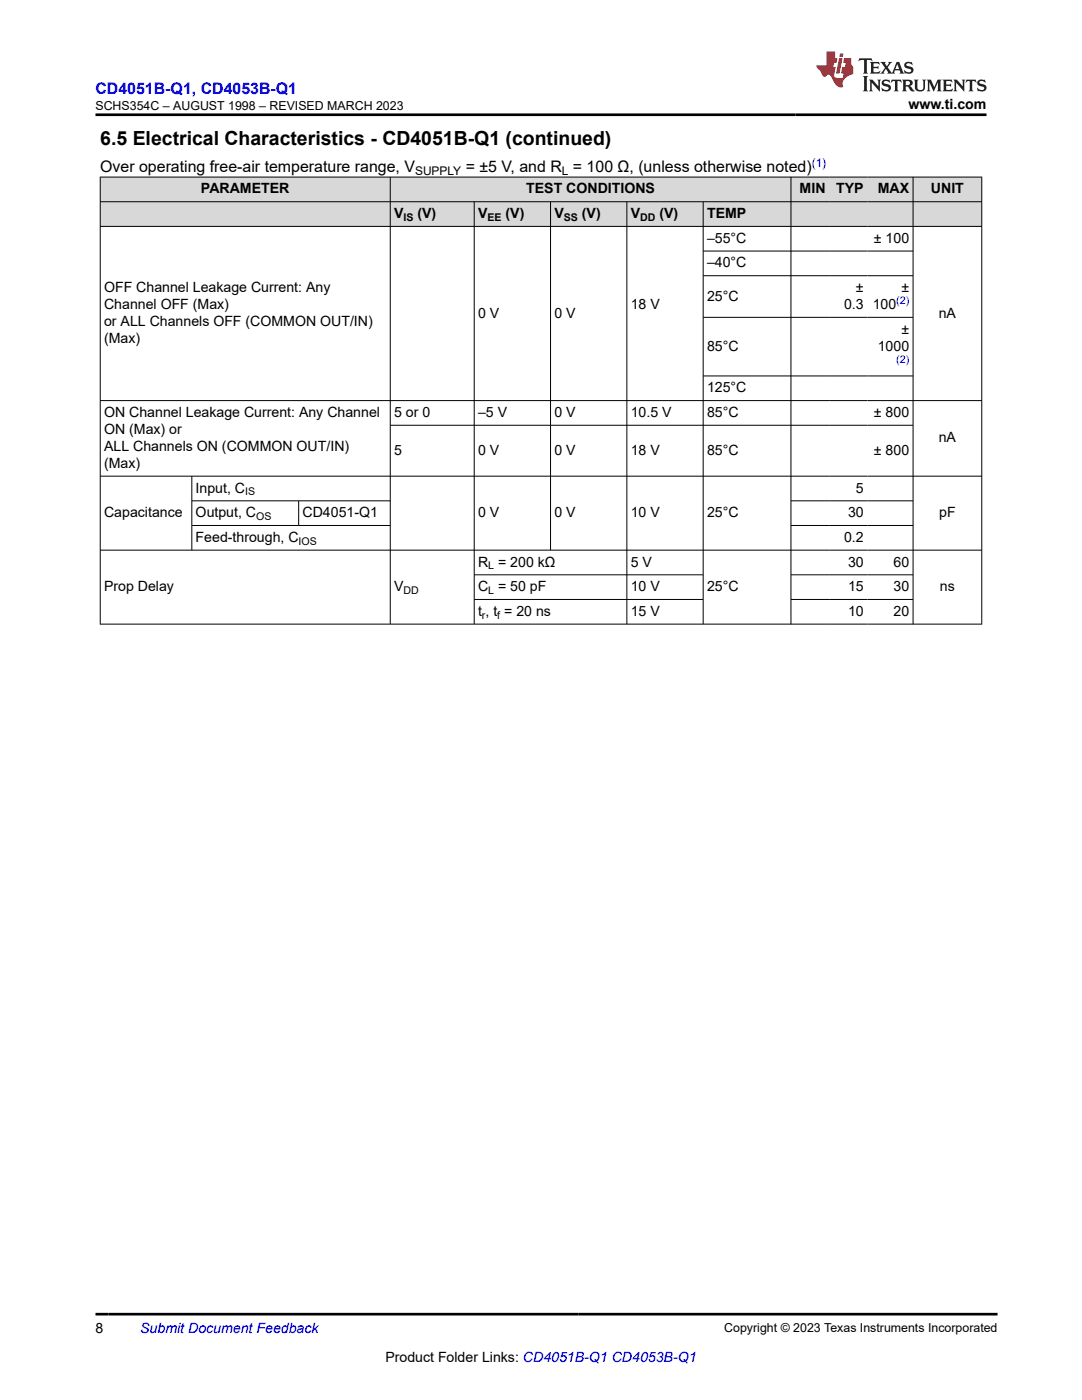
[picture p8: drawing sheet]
<svg xmlns="http://www.w3.org/2000/svg" width="216mm" height="279mm" viewBox="0 0 216 279" stroke-linecap="round" stroke-linejoin="round" font-family="sans-serif">
<g fill="#d8d8d8">
<path d="M20 35.3h175.9v5h-175.9z" fill-rule="evenodd"/>
<path d="M20 40.3h175.9v4.9h-175.9z" fill-rule="evenodd"/>
<path d="M20.1 35.4h57.7v4.8h-57.7z" fill-rule="evenodd"/>
<path d="M77.9 35.4h79.9v4.8h-79.9z" fill-rule="evenodd"/>
<path d="M157.9 35.4h7.5v4.8h-7.5z" fill-rule="evenodd"/>
<path d="M165.4 35.4h7.7v4.8h-7.7z" fill-rule="evenodd"/>
<path d="M173.1 35.4h9v4.8h-9z" fill-rule="evenodd"/>
<path d="M182.3 35.4h13.5v4.8h-13.5z" fill-rule="evenodd"/>
<path d="M20.1 40.3h57.7v4.8h-57.7z" fill-rule="evenodd"/>
<path d="M77.9 40.3h16.7v4.8h-16.7z" fill-rule="evenodd"/>
<path d="M94.7 40.3h15.1v4.8h-15.1z" fill-rule="evenodd"/>
<path d="M109.9 40.3h15.1v4.8h-15.1z" fill-rule="evenodd"/>
<path d="M125.1 40.3h15.2v4.8h-15.2z" fill-rule="evenodd"/>
<path d="M140.4 40.3h17.4v4.8h-17.4z" fill-rule="evenodd"/>
<path d="M157.9 40.3h7.5v4.8h-7.5z" fill-rule="evenodd"/>
<path d="M165.4 40.3h7.7v4.8h-7.7z" fill-rule="evenodd"/>
<path d="M173.1 40.3h9v4.8h-9z" fill-rule="evenodd"/>
<path d="M182.3 40.3h13.5v4.8h-13.5z" fill-rule="evenodd"/>
</g>
<g fill="none" stroke="#000" stroke-width=".2">
<path d="M19.9 35.3h176.1M20 35.3v89.3M77.9 35.3v89.3M157.8 35.3v89.3M182.2 35.3v89.3M195.9 35.3v89.3M19.9 40.3h176.1M19.9 45.2h176.1M94.6 40.3v84.3M109.9 40.3v69.6M125.1 40.3v84.3M140.3 40.3v84.3"/>
<path d="M140.3 50.1h42M140.3 55h42M19.9 79.9h176.1M140.3 63.3h42M140.3 75h42M19.9 95h176.1M38.3 95v14.9M38.3 100h39.6M59.6 100v4.9M77.9 84.9h104.4M157.8 100h24.5M19.9 109.8h176.1"/>
<path d="M38.3 104.9h39.6M94.6 114.7h45.8M94.6 119.6h45.8M157.8 104.9h24.5M157.8 114.7h24.5M157.8 119.6h24.5M19.9 124.6h176.1"/>
</g>
<path d="M171.5 11.6l-.2 .6 .5-.2h.6v.1v2.2l-.2 .4h1l-.2-.4v-2.2v-.1h.5l.6 .2-.2-.6zM173.6 12.4l.2 .3v1.6l-.2 .4h1.9l.1-.6a1.08 1.08 0 0 1-1.3 .2v-.7h.6l.4 .2v-.7l-.4 .2h-.6v-.5l.2-.2a1 1 0 0 1 1 .3l-.1-.5zM175.7 12.4l.9 1.1-1 1.2h.9l-.2-.2 .5-.8 .4 .8-.2 .2h1.6l-.2-.2 .2-.5h.9l.1 .5-.1 .2h.9l-.2-.4-.8-1.9h-.5l-.9 2.1-.9-1.1 .9-1h-.8l.2 .2-.4 .6-.4-.6 .2-.2zM179 12.8l.4 1h-.7zM180.7 12.5a.65 .65 0 0 0-.2 .7 .65 .65 0 0 0 .6 .5l.6 .1 .1 .3a.79 .79 0 0 1-.7 .4 .79 .79 0 0 1-.7-.5l.1 .7 .2-.1a.93 .93 0 0 0 1.1 0 .93 .93 0 0 0 .4-.9 1.46 1.46 0 0 0-1.2-.6l-.1-.3a1.09 1.09 0 0 1 1.2 .2l-.2-.6-.1 .1-.5-.2zM172.2 15.2l.2 .4v2.2l-.2 .4h1l-.2-.4v-2.2l.2-.4zM173.4 15.9l.2 .4v1.5l-.2 .4h.8l-.3-.4 .1-1.3 1.6 1.8v-2l.2-.4h-.7l.1 .2 .1 1.1-1.2-1.3zM176.2 16a.65 .65 0 0 0-.2 .8 .65 .65 0 0 0 .6 .4l.6 .2 .1 .2a.79 .79 0 0 1-.7 .4 .79 .79 0 0 1-.7-.5l.1 .7 .2-.1a.93 .93 0 0 0 1.1 .1 .93 .93 0 0 0 .4-1 1.46 1.46 0 0 0-1.2-.5l-.1-.4a1.09 1.09 0 0 1 1.2 .2l-.1-.6-.2 .1-.5-.1zM177.9 15.9l-.1 .6a.63 .63 0 0 1 .8-.3v1.6l-.3 .4h1l-.2-.4v-1.6a.66 .66 0 0 1 .8 .3l-.1-.6zM180 15.9l.2 .4v1.5l-.2 .4h1l-.2-.2-.1-.7h.5l.1 .2a.79 .79 0 0 0 1.2 .6l-1-.9a.61 .61 0 0 0 .6-.6 .61 .61 0 0 0-.5-.7zM180.8 16.2h.1a.47 .47 0 0 1 .5 .1 .47 .47 0 0 1 .1 .5l-.1 .1-.7 .1zM182.3 15.9l.2 .2a2.27 2.27 0 0 0 .4 2 1.04 1.04 0 0 0 1.7-.7v-1.3l.2-.2h-.8l.2 .4v1.1a.6 .6 0 0 1-.6 .6 .6 .6 0 0 1-.6-.6v-1.1l.3-.4zM184.9 15.9l.2 .4v1.5l-.2 .4h.8l-.3-.4v-1.4l.9 1.9 .9-1.9v1.4l-.3 .4h1l-.2-.4v-1.5l.2-.4h-.8l-.7 1.5-.6-1.5zM188.1 15.9l.2 .4v1.5l-.2 .4h1.9l.1-.6a1.09 1.09 0 0 1-1.3 .2v-.7h.6l.4 .2v-.6l-.4 .2h-.6v-.6l.2-.1a1.01 1.01 0 0 1 1 .3l-.1-.6zM190.2 15.9l.3 .4v1.5l-.3 .4h.8l-.2-.4v-1.3l1.6 1.8v-2l.2-.4h-.7l.2 .2v1.1l-1.2-1.3zM192.8 15.9l-.1 .6a.63 .63 0 0 1 .8-.3v1.6l-.3 .4h1l-.2-.4v-1.6a.66 .66 0 0 1 .8 .3l-.1-.6zM195.2 16a.65 .65 0 0 0-.2 .8 .65 .65 0 0 0 .6 .4l.6 .2 .2 .2a.79 .79 0 0 1-.7 .4 .79 .79 0 0 1-.7-.5l.1 .7 .2-.1a.93 .93 0 0 0 1 .1 .93 .93 0 0 0 .5-1 1.46 1.46 0 0 0-1.3-.5v-.4a1.09 1.09 0 0 1 1.2 .2l-.2-.6-.2 .1-.5-.1z" fill="#231f20"/>
<path d="M164.9 10.3v2.7h-2l.1 .4 .8 1a.95 .95 0 0 0 1 .9 .59 .59 0 0 1 .5-.4 .59 .59 0 0 1 .5 .3l.4 .8a1.59 1.59 0 0 0 2.1 1.4 1.61 1.61 0 0 1 1-2.3l1-.3-.1-1.5a1.59 1.59 0 0 1-.3-1.7h-1.5l-.2 .9h.6l-.2 .9h-.5l-.2 .9v.3l.4 .1-.1 .9h-.7a.73 .73 0 0 1-1-.7l.3-1.5h-.5l.1-.9h.5l.2-.9h-.5v-1.3zM167.4 11.6l-.6 3.1h.7l.6-3.1zM167.6 10.7l-.1 .6h.7l.1-.6z" fill="#ed1c24"/>
<path d="M19.1 22.9h177.8M19.1 262.3h179.9" fill="none" stroke="#000" stroke-width=".53"/>
<text font-size="3.9" x="20" y="28.8">6.5 Electrical Characteristics - CD4051B-Q1 (continued)</text>
<text font-size="3.2" fill="#00f" x="19.1" y="18.7">CD4051B-Q1, CD4053B-Q1</text>
<g font-size="3.2">
<text x="20" y="34.3">Over operating free-air temperature range, V</text>
<text x="92.9" y="34.3">= ±5 V, and R = 100 Ω, (unless otherwise noted)</text>
</g>
<g font-size="2.8">
<text x="181.3" y="21.8">www.ti.com</text>
<text x="40.1" y="38.6">PARAMETER</text>
<text x="105" y="38.6">TEST CONDITIONS</text>
<text x="159.6" y="38.6">MIN</text>
<text x="166.9" y="38.6">TYP</text>
<text x="175.2" y="38.6">MAX</text>
<text x="185.8" y="38.6">UNIT</text>
<text x="78.6" y="43.5">V</text>
<text x="83.3" y="43.5">(V)</text>
<text x="95.4" y="43.5">V</text>
<text x="100.9" y="43.5">(V)</text>
<text x="110.6" y="43.5">V</text>
<text x="116.1" y="43.5">(V)</text>
<text x="125.8" y="43.5">V</text>
<text x="131.6" y="43.5">(V)</text>
<text x="141.1" y="43.5">TEMP</text>
<text x="141.1" y="48.5">–55°C</text>
<text x="141.1" y="53.4">–40°C</text>
<text x="174.4" y="48.5">± 100</text>
<text x="20.8" y="58.3">OFF Channel Leakage Current: Any</text>
<text x="141.1" y="60">25°C</text>
<text x="170.8" y="58.3">±</text>
<text x="179.9" y="58.3">±</text>
<text x="20.8" y="61.7">Channel OFF (Max)</text>
<text x="20.8" y="65.1">or ALL Channels OFF (COMMON OUT/IN)</text>
<text x="95.4" y="63.4">0 V</text>
<text x="110.6" y="63.4">0 V</text>
<text x="125.9" y="61.7">18 V</text>
<text x="168.4" y="61.7">0.3</text>
<text x="174.1" y="61.7">100</text>
<text x="187.3" y="63.4">nA</text>
<text x="20.8" y="68.5">(Max)</text>
<text x="141.1" y="70">85°C</text>
<text x="175.1" y="70">1000</text>
<text x="179.9" y="66.6">±</text>
<text x="20.8" y="83.2">ON Channel Leakage Current: Any Channel</text>
<text x="78.6" y="83.2">5 or 0</text>
<text x="95.4" y="83.2">–5 V</text>
<text x="110.6" y="83.2">0 V</text>
<text x="125.9" y="83.2">10.5 V</text>
<text x="141.1" y="78.3">125°C</text>
<text x="141.1" y="83.2">85°C</text>
<text x="174.4" y="83.2">± 800</text>
<text x="20.8" y="86.6">ON (Max) or</text>
<text x="20.8" y="90">ALL Channels ON (COMMON OUT/IN)</text>
<text x="187.3" y="88.3">nA</text>
<text x="20.8" y="93.4">(Max)</text>
<text x="78.6" y="90.8">5</text>
<text x="95.4" y="90.8">0 V</text>
<text x="110.6" y="90.8">0 V</text>
<text x="125.9" y="90.8">18 V</text>
<text x="141.1" y="90.8">85°C</text>
<text x="174.4" y="90.8">± 800</text>
<text x="39" y="98.3">Input, C</text>
<text x="170.8" y="98.3">5</text>
<text x="20.8" y="103.2">Capacitance</text>
<text x="39" y="103.2">Output, C</text>
<text x="60.4" y="103.2">CD4051-Q1</text>
<text x="95.4" y="103.2">0 V</text>
<text x="110.6" y="103.2">0 V</text>
<text x="125.9" y="103.2">10 V</text>
<text x="141.1" y="103.2">25°C</text>
<text x="169.2" y="103.2">30</text>
<text x="187.4" y="103.2">pF</text>
<text x="39" y="108.1">Feed-through, C</text>
<text x="95.4" y="113.1">R = 200 kΩ</text>
<text x="125.9" y="113.1">5 V</text>
<text x="168.4" y="108.1">0.2</text>
<text x="169.2" y="113.1">30</text>
<text x="178.3" y="113.1">60</text>
<text x="20.8" y="118">Prop Delay</text>
<text x="78.6" y="118">V</text>
<text x="95.4" y="118">C = 50 pF</text>
<text x="125.9" y="118">10 V</text>
<text x="141.1" y="118">25°C</text>
<text x="169.2" y="118">15</text>
<text x="178.3" y="118">30</text>
<text x="187.6" y="118">ns</text>
<text x="95.4" y="122.9">t , t = 20 ns</text>
<text x="125.9" y="122.9">15 V</text>
<text x="169.2" y="122.9">10</text>
<text x="178.3" y="122.9">20</text>
<text x="19.1" y="266.1">8</text>
<text x="76.9" y="271.7">Product Folder Links: CD4051B-Q1 CD4053B-Q1</text>
</g>
<text font-size="2.8" fill="#00f" x="28" y="266.1">Submit Document Feedback</text>
<g font-size="2.5">
<text x="19.1" y="21.9">SCHS354C – AUGUST 1998 – REVISED MARCH 2023</text>
<text x="144.5" y="265.8">Copyright © 2023 Texas Instruments Incorporated</text>
</g>
<g font-size="2.4">
<text x="82.8" y="34.9">SUPPLY</text>
<text x="112.1" y="34.9">L</text>
</g>
<text font-size="2.4" fill="#00f" x="162" y="33.2">(1)</text>
<g font-size="2.1">
<text x="80.5" y="44.1">IS</text>
<text x="97.3" y="44.1">EE</text>
<text x="112.5" y="44.1">SS</text>
<text x="127.7" y="44.1">DD</text>
<text x="48.9" y="98.9">IS</text>
<text x="51.1" y="103.8">OS</text>
<text x="59.6" y="108.7">IOS</text>
<text x="97.4" y="113.6">L</text>
<text x="80.5" y="118.6">DD</text>
<text x="97.4" y="118.6">L</text>
<text x="96.2" y="123.5">r</text>
<text x="99.2" y="123.5">f</text>
</g>
<g font-size="2.1" fill="#00f">
<text x="178.8" y="60.7">(2)</text>
<text x="178.8" y="72.4">(2)</text>
</g>
</svg>
